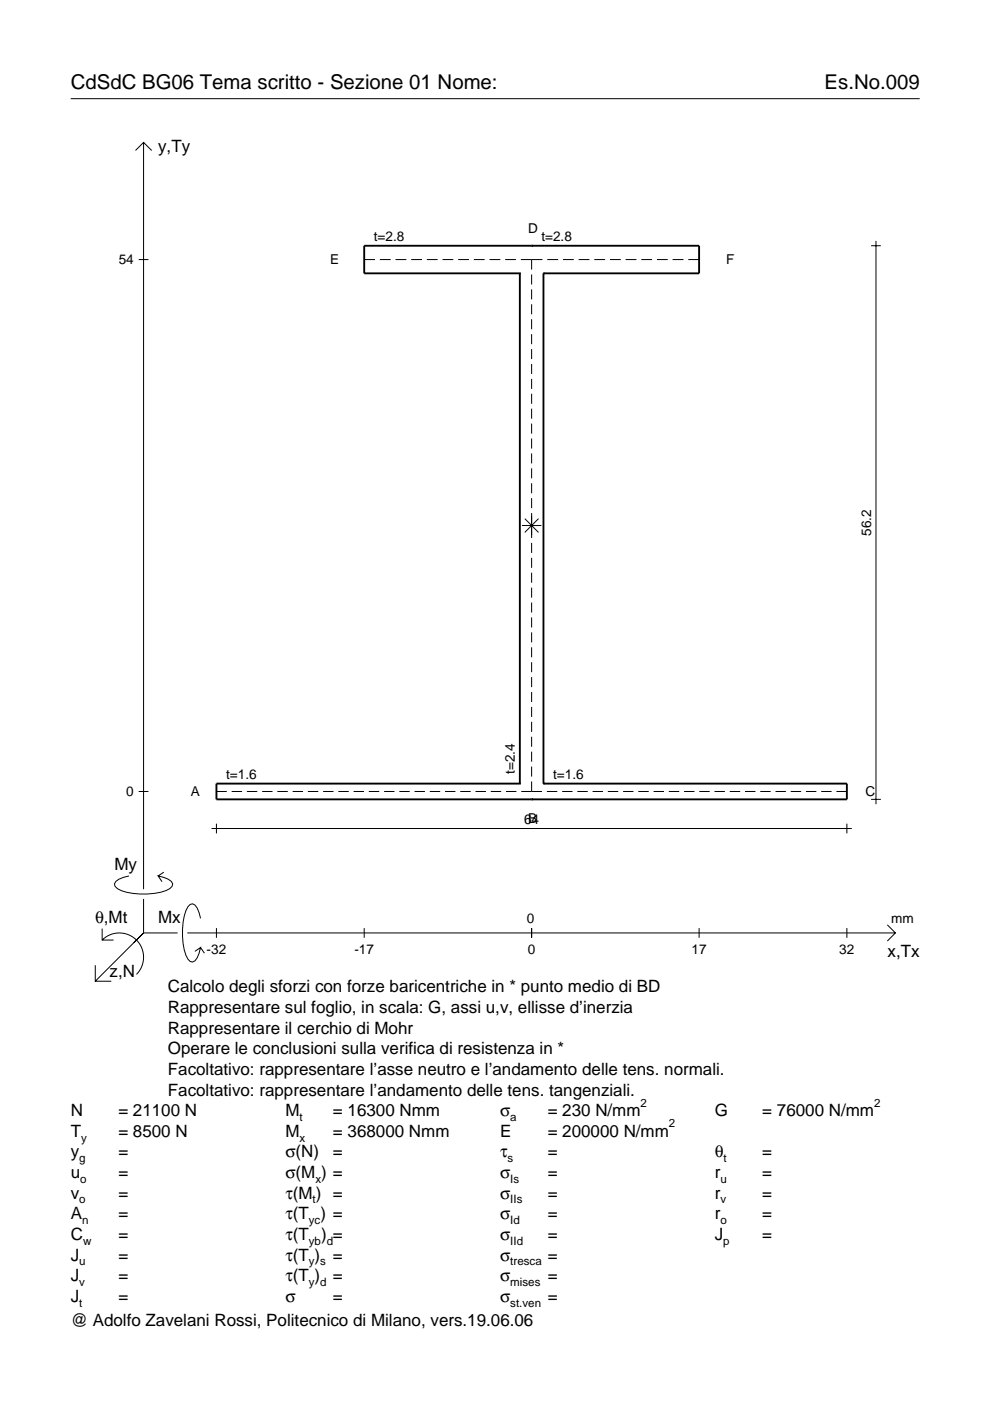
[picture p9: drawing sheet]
<svg xmlns="http://www.w3.org/2000/svg" width="210mm" height="297mm" viewBox="0 0 210 297" stroke-linecap="round" stroke-linejoin="round" font-family="sans-serif">
<g fill="none" stroke="#000" stroke-width=".21">
<path d="M15 20.9h180M28.7 31.9l1.7-1.7 1.8 1.7M30.4 30.2v158.3M29.4 55h2.1M77.2 55h2.3M80.5 55h2.3M83.9 55h2.2M87.2 55h2.3M90.5 55h2.3M93.8 55h2.3M97.1 55h2.3M100.5 55h2.3"/>
<path d="M103.8 55h2.3M107.1 55h2.3M110.4 55h4.6M112.7 55v2.2M112.7 58.2v2.1M116 55h2.3M119.4 55h2.3M122.7 55h2.3M126 55h2.3M129.3 55h2.3M132.6 55h2.3M136 55h2.3"/>
<path d="M139.3 55h2.3M142.6 55h2.3M145.9 55h2.3M184.7 52.1h2.1M185.7 51.1v119.4M112.7 61.4v2.1M112.7 64.5v2.1M112.7 67.7v2.1M112.7 70.8v2.2M112.7 74v2.1M112.7 77.2v2.1M112.7 80.3v2.2"/>
<path d="M112.7 83.5v2.1M112.7 86.6v2.2M112.7 89.8v2.1M112.7 93v2.1M112.7 96.1v2.2M112.7 99.3v2.1M110.7 111.4h4.1M111.3 110l2.9 2.9M112.7 102.5v2.1M112.7 105.6v2.1M112.7 108.8v5.3M112.7 115.1v2.1"/>
<path d="M112.7 118.3v2.1M114.2 110l-2.9 2.9M112.7 121.4v2.2M112.7 124.6v2.1M112.7 127.7v2.2M112.7 130.9v2.1M112.7 134.1v2.1M112.7 137.2v2.2M112.7 140.4v2.1M112.7 143.6v2.1M112.7 146.7v2.1M112.7 149.9v2.1"/>
<path d="M112.7 153v2.2M112.7 156.2v2.1M112.7 159.4v2.1M29.4 167.8h2.1M44.9 175.7h135.7M45.9 167.8h2.2M45.9 174.6v2.1M49.1 167.8h2.2M52.3 167.8h2.2M55.6 167.8h2.2M58.8 167.8h2.2M62 167.8h2.2"/>
<path d="M65.3 167.8h2.2M68.5 167.8h2.2M71.7 167.8h2.2M75 167.8h2.2M78.2 167.8h2.2M81.4 167.8h2.2M84.7 167.8h2.2M87.9 167.8h2.2M91.1 167.8h2.2M94.4 167.8h2.2M97.6 167.8h2.2M100.8 167.8h2.2"/>
<path d="M104.1 167.8h2.2M107.3 167.8h2.2M110.5 167.8h4.4M112.7 162.5v2.2M112.7 165.7v2.1M115.9 167.8h2.3M119.2 167.8h2.2M122.4 167.8h2.2M125.6 167.8h2.2M128.9 167.8h2.2M132.1 167.8h2.2M135.3 167.8h2.2"/>
<path d="M138.6 167.8h2.2M141.8 167.8h2.2M145 167.8h2.2M148.3 167.8h2.2M151.5 167.8h2.2M154.7 167.8h2.2M158 167.8h2.2M161.2 167.8h2.2M164.4 167.8h2.2M167.7 167.8h2.2M170.9 167.8h2.2M174.1 167.8h2.2"/>
<path d="M177.3 167.8h2.3M179.6 174.6v2.1M184.7 169.5h2.1M21.7 199.3a5.1 5.1 0 0 1 7.2 0 5.1 5.1 0 0 1 0 7.3M21.7 196.9v2.4h2.4M27.3 185.7a3.6 3.6 0 0 0-3 1.7l.1 .5a5.6 5.6 0 0 0 3.8 1.5 13.4 13.4 0 0 0 7.8-1l.5-.5 .1-.5a3.6 3.6 0 0 0-3.1-1.7l.8 1.2M30.4 190.6v7.2M30.4 197.8l-10.2 10.2M30.4 197.8h7.2M34.7 184.9l-1.2 .8M39.7 197.8h150.1M42.5 194.7a3.6 3.6 0 0 0-1.7-3.1l-.5 .2a5.7 5.7 0 0 0-1.5 3.7 13.3 13.3 0 0 0 1 7.9l.5 .5 .5 .1a3.6 3.6 0 0 0 1.7-3.1l-1.2 .8"/>
<path d="M45.9 196.8v2M77.2 196.8v2M112.7 196.8v2M148.2 196.8v2M179.6 196.8v2M188.1 196.1l1.7 1.7-1.7 1.7M20.2 204.7v3.3h3.4M42.5 200.9l.8 1.2"/>
</g>
<path d="M110.2 58h.1M110.2 58v108.1M110.2 58h-33v-5.9h71v5.9h-33M112.7 52.1h.1M115.2 58h.1M115.2 58v108.1M110.2 166.1h.1M110.2 166.1h-64.3v3.4h133.7v-3.4h-64.4M112.7 169.5h.1M115.2 166.1h.1" fill="none" stroke="#000" stroke-width=".4"/>
<g font-size="4.3">
<text x="15" y="18.9">CdSdC BG06 Tema scritto - Sezione 01 Nome:</text>
<text x="174.8" y="18.9">Es.No.009</text>
</g>
<g font-size="3.6">
<text x="33.5" y="32.3">y,Ty</text>
<text x="24.3" y="184.4">My</text>
<text x="20.1" y="195.7">θ,Mt</text>
<text x="33.5" y="195.7">Mx</text>
<text x="188.2" y="203">x,Tx</text>
<text x="23.2" y="207.1">z,N</text>
<text x="35.6" y="210.4">Calcolo degli sforzi con forze baricentriche in * punto medio di BD</text>
<text x="35.6" y="214.8">Rappresentare sul foglio, in scala: G, assi u,v, ellisse d’inerzia</text>
<text x="35.6" y="219.2">Rappresentare il cerchio di Mohr</text>
<text x="35.6" y="223.5">Operare le conclusioni sulla verifica di resistenza in *</text>
<text x="35.6" y="227.9">Facoltativo: rappresentare l’asse neutro e l’andamento delle tens. normali.</text>
<text x="35.6" y="232.3">Facoltativo: rappresentare l’andamento delle tens. tangenziali.</text>
<text x="15" y="236.7">N</text>
<text x="25.1" y="236.7">= 21100 N</text>
<text x="60.5" y="236.7">M</text>
<text x="70.6" y="236.7">= 16300 Nmm</text>
<text x="106" y="236.7">σ</text>
<text x="116.1" y="236.7">= 230 N/mm</text>
<text x="151.5" y="236.7">G</text>
<text x="161.6" y="236.7">= 76000 N/mm</text>
<text x="15" y="241">T</text>
<text x="15" y="245.4">y</text>
<text x="25.1" y="241">= 8500 N</text>
<text x="25.1" y="245.4">=</text>
<text x="60.5" y="241">M</text>
<text x="60.5" y="245.4">σ(N)</text>
<text x="70.6" y="241">= 368000 Nmm</text>
<text x="70.6" y="245.4">=</text>
<text x="106" y="241">E</text>
<text x="106" y="245.4">τ</text>
<text x="116.1" y="241">= 200000 N/mm</text>
<text x="116.1" y="245.4">=</text>
<text x="151.5" y="245.4">θ</text>
<text x="161.6" y="245.4">=</text>
<text x="15" y="249.8">u</text>
<text x="25.1" y="249.8">=</text>
<text x="60.5" y="249.8">σ(M ) =</text>
<text x="106" y="249.8">σ</text>
<text x="116.1" y="249.8">=</text>
<text x="151.5" y="249.8">r</text>
<text x="161.6" y="249.8">=</text>
<text x="15" y="254.2">v</text>
<text x="25.1" y="254.2">=</text>
<text x="60.5" y="254.2">τ(M ) =</text>
<text x="106" y="254.2">σ</text>
<text x="116.1" y="254.2">=</text>
<text x="151.5" y="254.2">r</text>
<text x="161.6" y="254.2">=</text>
<text x="15" y="258.5">A</text>
<text x="15" y="262.9">C</text>
<text x="25.1" y="262.9">=</text>
<text x="25.1" y="258.5">=</text>
<text x="60.5" y="262.9">τ(T</text>
<text x="60.5" y="258.5">τ(T ) =</text>
<text x="68.1" y="262.9">) =</text>
<text x="106" y="258.5">σ</text>
<text x="106" y="262.9">σ</text>
<text x="116.1" y="258.5">=</text>
<text x="116.1" y="262.9">=</text>
<text x="151.5" y="258.5">r</text>
<text x="151.5" y="262.9">J</text>
<text x="161.6" y="258.5">=</text>
<text x="161.6" y="262.9">=</text>
<text x="15" y="267.3">J</text>
<text x="25.1" y="267.3">=</text>
<text x="60.5" y="267.3">τ(T )</text>
<text x="70.6" y="267.3">=</text>
<text x="106" y="267.3">σ</text>
<text x="116.1" y="267.3">=</text>
<text x="15" y="271.7">J</text>
<text x="25.1" y="271.7">=</text>
<text x="60.5" y="271.7">τ(T )</text>
<text x="70.6" y="271.7">=</text>
<text x="106" y="271.7">σ</text>
<text x="116.1" y="271.7">=</text>
<text x="15" y="281.2">@ Adolfo Zavelani Rossi, Politecnico di Milano, vers.19.06.06</text>
<text x="15" y="276">J</text>
<text x="25.1" y="276">=</text>
<text x="60.5" y="276">σ</text>
<text x="70.6" y="276">=</text>
<text x="106" y="276">σ</text>
<text x="116.1" y="276">=</text>
</g>
<g font-size="2.9">
<text x="79.3" y="51.1">t=2.8</text>
<text x="112" y="49.5">D</text>
<text x="114.8" y="51.1">t=2.8</text>
<text x="25.2" y="56">54</text>
<text x="70" y="55.9">E</text>
<text x="153.9" y="55.9">F</text>
<text x="184.7" y="113.6" transform="rotate(-90 184.7 113.6)">56.2</text>
<text x="47.9" y="165.1">t=1.6</text>
<text x="109.2" y="164.1" transform="rotate(-90 109.2 164.1)">t=2.4</text>
<text x="117.3" y="165.1">t=1.6</text>
<text x="26.8" y="168.8">0</text>
<text x="40.4" y="168.7">A</text>
<text x="183.5" y="168.7">C</text>
<text x="111.1" y="174.6">64</text>
<text x="112" y="174.6">B</text>
<text x="111.7" y="195.7">0</text>
<text x="189" y="195.7">mm</text>
<text x="43.8" y="202.2">-32</text>
<text x="75.1" y="202.2">-17</text>
<text x="111.9" y="202.2">0</text>
<text x="146.6" y="202.2">17</text>
<text x="178" y="202.2">32</text>
</g>
<g font-size="2.4">
<text x="63.5" y="237.7">t</text>
<text x="108.2" y="237.7">a</text>
<text x="135.8" y="234.7">2</text>
<text x="141.8" y="239">2</text>
<text x="185.3" y="234.7">2</text>
<text x="17.2" y="242">y</text>
<text x="63.5" y="242">x</text>
<text x="16.8" y="246.4">g</text>
<text x="17" y="250.8">o</text>
<text x="66.9" y="250.8">x</text>
<text x="107.6" y="246.4">s</text>
<text x="108.2" y="250.8">Is</text>
<text x="152.7" y="250.8">u</text>
<text x="153.4" y="246.4">t</text>
<text x="16.8" y="255.2">o</text>
<text x="66.3" y="255.2">t</text>
<text x="108.2" y="255.2">IIs</text>
<text x="152.7" y="255.2">v</text>
<text x="17.4" y="259.5">n</text>
<text x="17.6" y="263.9">w</text>
<text x="65.5" y="263.9">yb d</text>
<text x="65.5" y="259.5">yc</text>
<text x="108.2" y="259.5">Id</text>
<text x="108.2" y="263.9">IId</text>
<text x="152.7" y="259.5">o</text>
<text x="153.3" y="263.9">p</text>
<text x="16.8" y="268.3">u</text>
<text x="65.5" y="268.3">y s</text>
<text x="108.2" y="268.3">tresca</text>
<text x="16.8" y="272.7">v</text>
<text x="65.5" y="272.7">y d</text>
<text x="108.2" y="272.7">mises</text>
<text x="16.8" y="277">t</text>
<text x="108.2" y="277">st.ven</text>
</g>
</svg>
